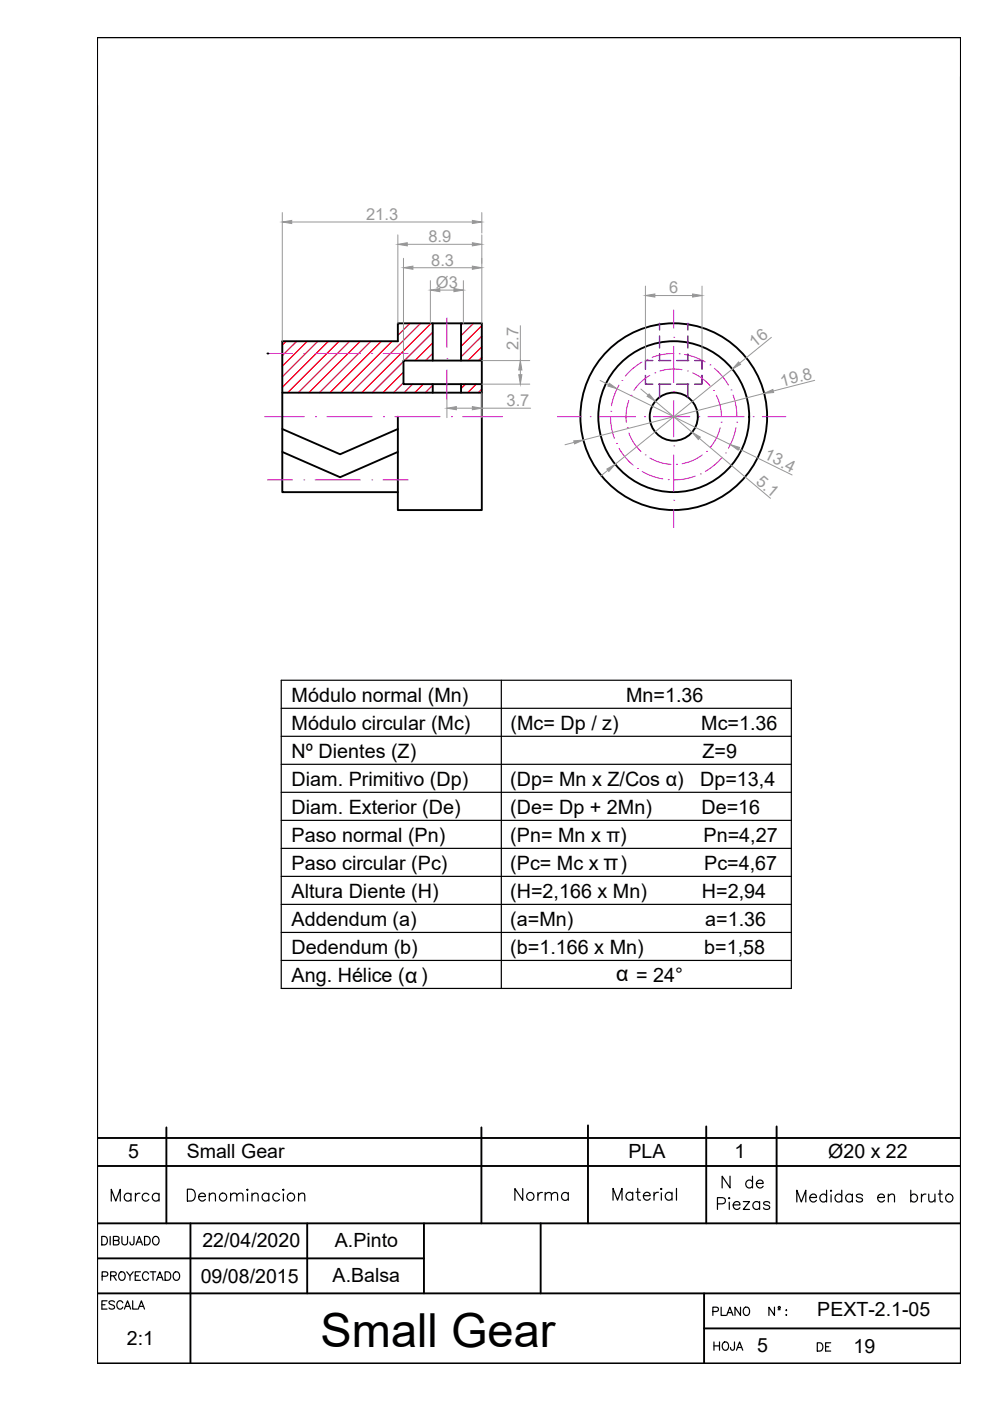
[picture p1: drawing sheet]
<svg xmlns="http://www.w3.org/2000/svg" width="210mm" height="297mm" viewBox="0 0 210 297" stroke-linecap="round" stroke-linejoin="round" font-family="sans-serif">
<!-- layer: 0 -->
<g fill="none" stroke="#000" stroke-width=".4">
<path d="M35.3 239v20.4M102.1 239v20.4M124.7 238.6v20.8M149.7 238.8v20.6M164.7 238.8v20.6M20.6 259.4h183.1M20.6 247.2h183.1M20.6 241.3h183.1M40.4 259.4v29.7M65.1 259.4v14.8M89.9 259.4v14.8M114.6 259.4v14.8"/>
<path d="M20.6 274.2h183.1M20.6 266.8h69.3M149.3 274.2v14.9M203.7 278v11.1h-183.1v-281.2h183.1v281.2M149.3 281.7h54.4"/>
</g>
<!-- layer: TEXTO_02 -->
<g fill="none" stroke="#000" stroke-width=".25">
<path d="M59.6 144.2h108.2v65.4h-108.2zM59.6 156.1h108.2M59.6 150.2h108.2M106.3 144.2v65.4M59.6 179.9h108.2M59.6 173.9h108.2M59.6 168h108.2M59.6 162h108.2M59.6 197.7h108.2M59.6 191.7h108.2M59.6 185.8h108.2M59.6 203.6h108.2"/>
<path d="M130 254.5v-2.5l.9 2.5 1-2.5v2.5M134.1 253.1a.8 .8 0 0 0-1.1-.1 .8 .8 0 0 0 0 1.2 .8 .8 0 0 0 1.1-.1M134.1 252.8v1.7M134.9 252.8h.8M135.2 252v2l.1 .3 .5 .2M136.4 253.5h1.4a.74 .74 0 0 0-.8-.7 .74 .74 0 0 0-.6 .9 .77 .77 0 0 0 .6 .8 .77 .77 0 0 0 .8-.4M138.7 252.8v1.7M139.6 252.8a.82 .82 0 0 0-.9 .7M140.1 252.1l.1-.1 .1 .1-.1 .1zM140.2 252.9v1.6M142.5 253.1a.8 .8 0 0 0-1.2-.1 .8 .8 0 0 0 0 1.2 .8 .8 0 0 0 1.2-.1M142.5 252.8v1.7"/>
<path d="M143.4 252v2.5"/>
</g>
<!-- layer: Contorno -->
<g fill="none" stroke="#000" stroke-width=".4">
<path d="M91.8 68.6v7.9M97.8 68.6v7.9M102.2 76.5h-16.7v4.9h16.7M59.9 95.8l12.2 5.4 12.3-5.4M59.9 91l12.2 5.3 12.3-5.3M59.9 83.3h42.3M84.4 88.3v19.8h17.8v-39.5h-17.8v3.8h-24.5v31.9h24.5M91.8 81.4v1.9M97.8 81.4v1.9"/>
<circle cx="142.8" cy="88.3" r="19.8"/>
<circle cx="142.9" cy="88.3" r="16"/>
<circle cx="142.9" cy="88.3" r="5.1"/>
</g>
<!-- layer: Ejes -->
<g fill="none" stroke="#bf00ff" stroke-width=".21">
<path d="M56.7 74.9h5.3M64.4 74.9h.1M66.8 74.9h9.6M78.8 74.9h.1M81.2 74.9h5.3M94.8 76h.1M94.8 67.4v6.2M94.8 78.4v6.3M136.1 76.7l-2.2 1.7-1.3 1.3M137.2 76.2h.1M137.8 79.6a10.2 10.2 0 0 0-3.4 3.2M138.8 79.1h.1"/>
<path d="M142.8 74.9l-2.2 .2-2.3 .7M142.8 71.5h.1M142.8 65.7v3.9M142.8 73.4v7.7M144 75h.1M144.6 78.4a10.1 10.1 0 0 0-4.7 .3M145.2 75.2l2.1 .5 2.2 1M145.7 78.7h.1M146.8 79.1a9.8 9.8 0 0 1 3.8 2.7M150.5 77.4h.1M151.5 78.1l1.8 1.9 1.1 1.7M56.1 88.3h8.4"/>
<path d="M66.9 88.3h.1M69.3 88.3h9.6M81.3 88.3h.1M83.7 88.3h9.6M95.7 88.3h.1M98.1 88.3h8.4M118.2 88.3h5M125.1 88.3h.1M127.1 88.3h7.6M129.4 88.4l.2 2.2 .7 2.3M129.5 87.2h.1M130.7 94h.1"/>
<path d="M131.2 81.7l-1 2.2-.6 2.1M131.2 95.1l1.2 1.6 1.8 1.9M131.9 80.7h.1M133 90.7h.1M133.3 84.9a10 10 0 0 0-.5 4.6M133.3 91.8a9.9 9.9 0 0 0 2.6 3.9M133.8 83.8h.1M135.2 99.3h.1M136.1 100l2.3 1 2.1 .5M136.7 88.3h.1M136.8 96.5h.1M137.8 97.1a10.1 10.1 0 0 0 4.5 1.4"/>
<path d="M138.6 88.3h7.7M142.8 94.5h.1M142.8 83h.1M142.8 84.9v7.7M142.8 96.5v7.6M143.4 98.4h.1M148.2 88.3h.1M148.9 96.5a10 10 0 0 1-4.3 1.8M149.8 95.7h.1M150.1 88.3h7.7M151.3 82.8h.1M151.9 83.8a10 10 0 0 1 1.1 4.5"/>
<path d="M152.7 90.7a10.2 10.2 0 0 1-2.1 4.1M152.9 89.5h.1M153.1 97l-1.3 1.3-2.3 1.6M153.8 96h.1M155 82.7h.1M155.4 83.8l.7 2.3 .1 2.2M156 90.7l-.5 2.1-1.1 2.2M156.2 89.5h.1M159.7 88.3h.1M161.6 88.3h5M56.7 101.8h5.3M64.4 101.8h.1"/>
<path d="M66.8 101.8h9.6M78.8 101.8h.1M81.2 101.8h5.3M141.7 101.7h.1M142.8 106.1h.1M142.8 108v3.8M147.4 100.9l-2.3 .7-2.3 .2M148.5 100.5h.1"/>
</g>
<!-- layer: Sombreado -->
<g fill="none" stroke="#f00" stroke-width=".25">
<path d="M60.7 72.4l-.8 .8M62.9 72.4l-3 3M65.2 72.4l-5.3 5.2M67.4 72.4l-7.5 7.5M69.6 72.4l-9.7 9.7M71.9 72.4l-10.9 10.9M74.1 72.4l-10.9 10.9M76.4 72.4l-10.9 10.9M78.6 72.4l-10.9 10.9M80.9 72.4l-10.9 10.9M83.1 72.4l-10.9 10.9M84.7 68.6l-.3 .3"/>
<path d="M85.5 76.6l-6.6 6.7M85.5 78.9l-4.3 4.4M86.9 68.6l-2.5 2.5M89.2 68.6l-14.7 14.7M91.4 68.6l-14.7 14.7M91.8 70.4l-6.1 6.1M91.8 72.7l-3.8 3.8M91.8 74.9l-1.6 1.6M98.1 68.6l-.3 .3M100.4 68.6l-2.6 2.6M102.2 69l-4.4 4.4M102.2 71.3l-4.4 4.4"/>
<path d="M102.2 73.5l-3 3M102.2 75.8l-.7 .7M85.5 81.1l-2.1 2.2M87.5 81.4l-1.8 1.9M89.7 81.4l-1.8 1.9M91.8 81.7l-1.6 1.6M98.7 81.4l-.9 1M101 81.4l-1.8 1.9M102.2 82.5l-.8 .8"/>
</g>
<!-- layer: Contorno -->
<circle cx="56.7" cy="74.9" r=".2" fill="#000"/>
<!-- layer: OCULTAS -->
<g fill="none" stroke="#00f" stroke-width=".3">
<path d="M136.8 79.6v1.8h1.6M138.4 76.5h-1.6v1.8M139.7 76.5h2.5M139.8 68.6v1.4M139.8 71.2v2.6M139.8 75v1.5M143.5 76.5h2.5M145.8 68.6v1.4M145.8 71.2v2.6M145.8 75v1.5M147.3 76.5h1.5v1.8M148.8 79.6v1.8h-1.5"/>
<path d="M139.7 81.4h2.5M139.8 81.4v2.8M143.5 81.4h2.5M145.8 81.4v2.8"/>
</g>
<!-- layer: COTAS -->
<g fill="none" stroke="#989898" stroke-width=".21">
<path d="M59.9 45.1v27.3M61.9 47.1h38.3M84.4 49.8v18.8M85.5 54.8v21.7M86.4 51.8h13.8M87.5 56.8h12.7M91.3 59.5v9.1M98.2 59.5v9.1M102.2 45.1v4.3M102.2 49.8v18.8M93.3 61.5h2.9M102.2 76.5h10.1"/>
<path d="M110.3 69.1v7.4M110.3 78.5v.9M136.8 60.7v15.8M138.8 62.7h8M148.8 60.7v15.8M155.3 78.3l-24.9 20.1M163.5 71.5l-6.7 5.5M94.8 84.7v3.8M96.8 86.5h3.4M102.2 83.3v5.2M102.2 86.5h10.3M102.2 81.4h10.1"/>
<path d="M121.7 93.8l-1.9 .5M127.2 80.7l1.8 .9M128.9 99.7l-1.6 1.3M130.8 82.4l24.1 11.9M135.9 82.5l1.5 1.3M138.9 85.1l7.8 6.5M148.3 92.9l15.1 12.7M156.7 95.2l11.3 5.5M162 83.4l-38.3 9.9M172.7 80.6l-8.8 2.3"/>
</g>
<g fill="#989898" stroke="#989898" stroke-width=".21">
<path d="M91.3 61.5l2-.3v.6z"/>
<path d="M96.2 61.2l2 .3-2 .3z"/>
<path d="M85.5 56.8l2-.4v.7z"/>
<path d="M100.2 56.4l2 .4-2 .3z"/>
<path d="M84.4 51.8l2-.3v.6z"/>
<path d="M100.2 51.5l2 .3-2 .3z"/>
<path d="M59.9 47.1l2-.4v.7z"/>
<path d="M100.2 46.7l2 .4-2 .3z"/>
<path d="M94.8 86.5l2-.3v.7z"/>
<path d="M100.2 86.2l2 .3-2 .4z"/>
<path d="M121.6 93.5l2.1-.2-1.9 .8z"/>
<path d="M162 83.4l1.9-.8 .1 .6z"/>
<path d="M128.7 99.4l1.7-1-1.3 1.6z"/>
<path d="M156.6 76.7l.4 .6-1.7 1z"/>
<path d="M129.2 81.3l1.6 1.1-1.9-.6z"/>
<path d="M154.9 94.3l1.9 .6-.3 .5z"/>
<path d="M137.6 83.5l1.3 1.6-1.7-1.1z"/>
<path d="M146.7 91.6l1.8 1.1-.4 .5z"/>
<path d="M136.8 62.7l2-.4v.7z"/>
<path d="M146.8 62.3l2 .4-2 .3z"/>
<path d="M110 79.4h.7l-.4 2z"/>
<path d="M110.3 76.5l.4 2h-.7z"/>
</g>
<text font-size="10" x="68" y="285.7">Small Gear</text>
<g font-size="5.7">
<text x="22.2" y="255.8">Marca</text>
<text x="38.5" y="255.8">Denominacion</text>
<text x="107.9" y="255.8">Norma</text>
<text x="151" y="257.5">Piezas</text>
<text x="152" y="252.9">N de</text>
<text x="167.6" y="256.1">Medidas en bruto</text>
</g>
<g font-size="4.9">
<text x="20.5" y="265.3">DIBUJADO</text>
<text x="20.5" y="272.7">PROYECTADO</text>
<text x="20.5" y="278.7">ESCALA</text>
<text x="149.9" y="280.1">PLANO N :</text>
<text x="150.3" y="287.5">HOJA</text>
</g>
<text font-size="4.5" x="130.7" y="208.1">α = 24°</text>
<text font-size="4.4" x="172.2" y="287.5">DE</text>
<g font-size="4.2">
<text x="61.8" y="148.8">Módulo normal (Mn)</text>
<text x="132.7" y="148.8">Mn=1.36</text>
<text x="61.8" y="154.7">Módulo circular (Mc)</text>
<text x="108.3" y="154.7">(Mc= Dp / z)</text>
<text x="148.7" y="154.7">Mc=1.36</text>
<text x="61.8" y="160.7">Nº Dientes (Z)</text>
<text x="149" y="160.7">Z=9</text>
<text x="61.8" y="166.6">Diam. Primitivo (Dp)</text>
<text x="108.2" y="166.6">(Dp= Mn x Z/Cos α)</text>
<text x="148.5" y="166.6">Dp=13,4</text>
<text x="61.8" y="172.5">Diam. Exterior (De)</text>
<text x="108.2" y="172.5">(De= Dp + 2Mn)</text>
<text x="148.7" y="172.5">De=16</text>
<text x="61.8" y="178.5">Paso normal (Pn)</text>
<text x="108.2" y="178.5">(Pn= Mn x π)</text>
<text x="149.2" y="178.5">Pn=4,27</text>
<text x="61.8" y="184.4">Paso circular (Pc)</text>
<text x="108.2" y="184.4">(Pc= Mc x π)</text>
<text x="149.3" y="184.4">Pc=4,67</text>
<text x="61.8" y="190.4">Altura Diente (H)</text>
<text x="108.2" y="190.4">(H=2,166 x Mn)</text>
<text x="148.8" y="190.4">H=2,94</text>
<text x="61.8" y="196.3">Addendum (a)</text>
<text x="108.2" y="196.3">(a=Mn)</text>
<text x="149.5" y="196.3">a=1.36</text>
<text x="61.8" y="202.2">Dedendum (b)</text>
<text x="108.2" y="202.2">(b=1.166 x Mn)</text>
<text x="149.3" y="202.2">b=1,58</text>
<text x="61.8" y="208.2">Ang. Hélice (α )</text>
</g>
<g font-size="4.1">
<text x="27.1" y="245.5">5</text>
<text x="39.6" y="245.5">Small Gear</text>
<text x="133.3" y="245.5">PLA</text>
<text x="155.8" y="245.6">1</text>
<text x="175.6" y="245.6">Ø20 x 22</text>
<text x="42.9" y="264.4">22/04/2020</text>
<text x="71" y="264.3">A.Pinto</text>
<text x="42.6" y="272">09/08/2015</text>
<text x="70.5" y="271.9">A.Balsa</text>
<text x="173.3" y="279.1">PEXT-2.1-05</text>
<text x="26.9" y="285.2">2:1</text>
<text x="160.6" y="286.7">5</text>
<text x="181" y="286.8">19</text>
</g>
<g font-size="3.5" fill="#989898">
<text x="77.6" y="46.6">21.3</text>
<text x="90.8" y="51.3">8.9</text>
<text x="91.4" y="56.3">8.3</text>
<text x="92.4" y="61">Ø3</text>
<text x="141.9" y="62.2">6</text>
<text x="109.9" y="74.2" transform="rotate(-90 109.9 74.2)">2.7</text>
<text x="160.1" y="73.8" transform="rotate(-39 160.1 73.8)">16</text>
<text x="165.8" y="82" transform="rotate(-14 165.8 82)">19.8</text>
<text x="107.4" y="86.1">3.7</text>
<text x="161.8" y="97.2" transform="rotate(26 161.8 97.2)">13.4</text>
<text x="160.1" y="102.3" transform="rotate(40 160.1 102.3)">5.1</text>
</g>
</svg>
